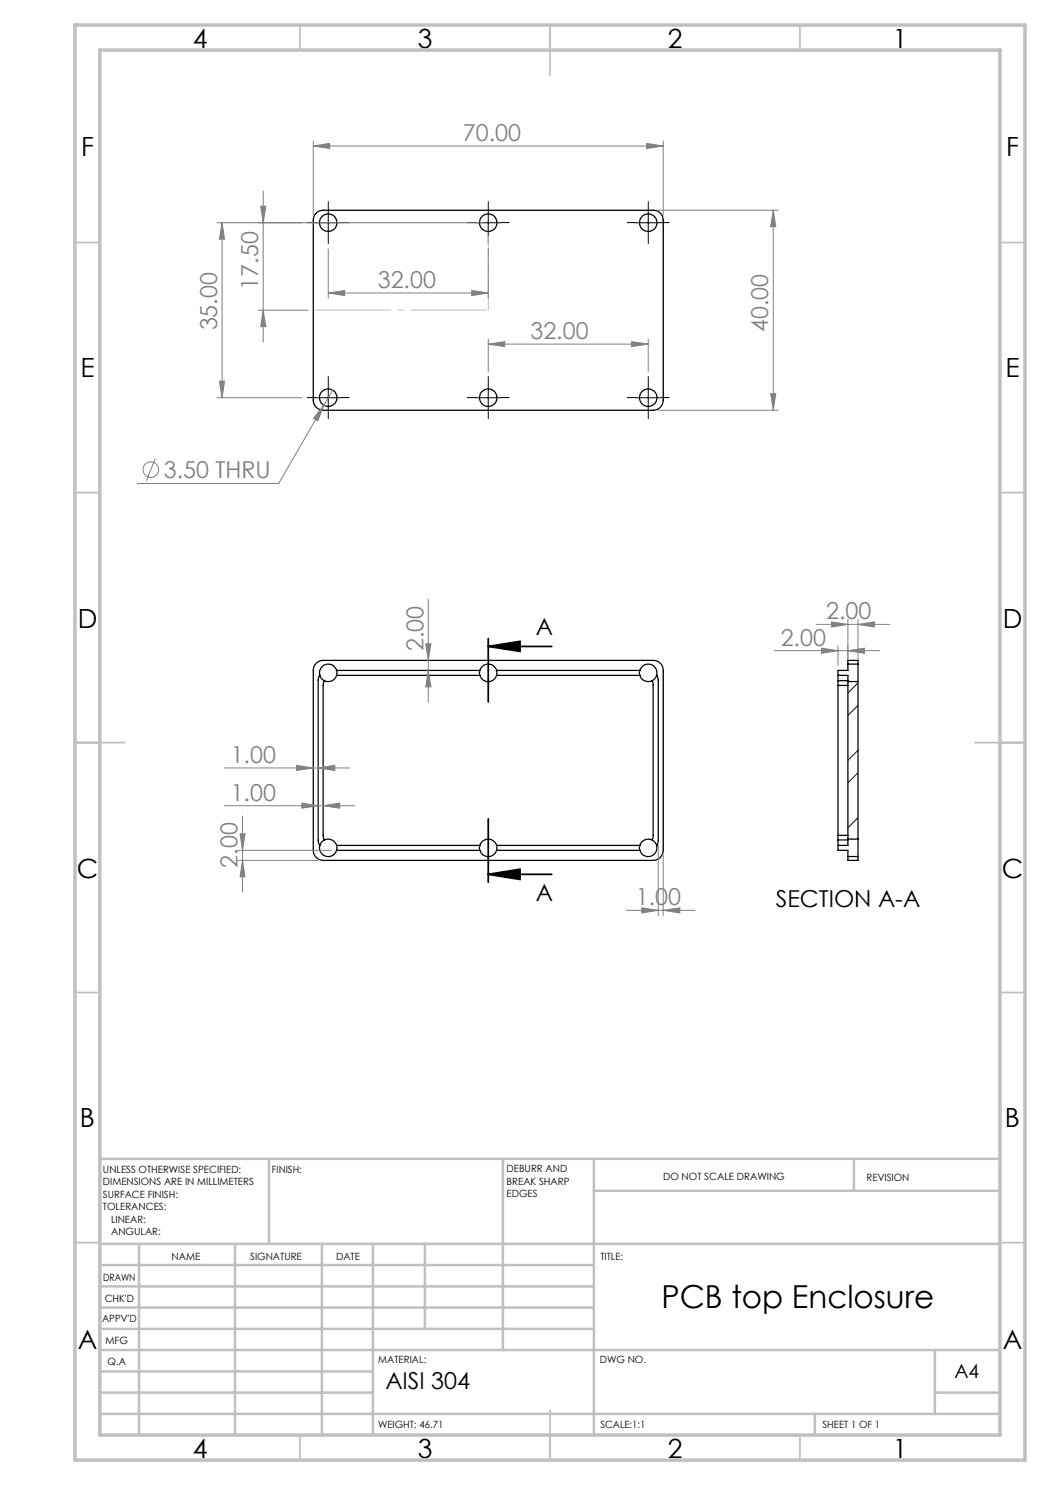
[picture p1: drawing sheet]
<svg xmlns="http://www.w3.org/2000/svg" width="210mm" height="297mm" viewBox="0 0 210 297" stroke-linecap="round" stroke-linejoin="round" font-family="sans-serif">
<g fill="none" stroke="#000" stroke-width=".25">
<path d="M63.1 42.8l.5-.5 1-.3h66a1.97 1.97 0 0 1 2 2v36a2.02 2.02 0 0 1-2 2.1h-66a2.04 2.04 0 0 1-1.9-2.1v-36l.1-.6zM63.1 132.8l.5-.5 1-.2h66a1.97 1.97 0 0 1 2 2v36a2.02 2.02 0 0 1-2 2h-66a2.04 2.04 0 0 1-1.9-2v-36l.1-.7zM64 135l-.4 .9v32.3l.4 .9M64 135a1.59 1.59 0 0 0 .9 1.1M64.9 136.1l-.3 1v30l.3 .9M67.3 134.1v1M67.3 134.1a1.74 1.74 0 0 0-2.1-1.2 1.74 1.74 0 0 0-1.2 2.1M67.3 135.1a1.72 1.72 0 0 1-2.4 1M67.3 135.1h28.7M67.3 134.1h28.7M96 134.1v1M96 134.1a1.74 1.74 0 0 1 1.6-1.3 1.74 1.74 0 0 1 1.7 1.3"/>
<path d="M96 135.1a1.75 1.75 0 0 0 1.6 1.2 1.75 1.75 0 0 0 1.7-1.2M99.3 134.1v1M99.3 135.1h28.7M99.3 134.1h28.7M128 134.1v1M128 134.1a1.75 1.75 0 0 1 2.1-1.2 1.75 1.75 0 0 1 1.2 2.1M128 135.1a1.78 1.78 0 0 0 2.4 1M130.4 136.1l.2 .7v30.5l-.2 .7M131.3 135l-.2 .5-.7 .6M131.3 135l.4 .9v32.3l-.4 .9M167.6 135.1h2v1.2M167.6 135.1v1"/>
<path d="M167.6 136.1v1M167.6 136.1h2M167.6 137.1h2M167.6 137.1v30M169.6 132.8v1.3h-2v1M169.6 132.8v-.7h2v.7M169.6 132.8h2M169.6 136.3h2M169.6 136.3v31.5M171.6 132.8v3.5M171.6 136.3v31.5M64 169.1a1.74 1.74 0 0 0 1.2 2.1 1.74 1.74 0 0 0 2.1-1.1"/>
<path d="M64.9 168a1.79 1.79 0 0 0-.9 1.1M64.9 168a1.77 1.77 0 0 1 2.4 1.1M67.3 169.1v1M67.3 169.1h28.7M67.3 170.1h28.7M96 169.1v1M96 170.1a1.75 1.75 0 0 0 1.6 1.2 1.75 1.75 0 0 0 1.7-1.2M96 169.1a1.74 1.74 0 0 1 1.6-1.3 1.74 1.74 0 0 1 1.7 1.3M99.3 169.1v1M99.3 169.1h28.7M99.3 170.1h28.7M128 169.1v1"/>
<path d="M130.4 168l.7 .6 .2 .5M130.4 168a1.81 1.81 0 0 0-2.4 1.1M131.3 169.1a1.76 1.76 0 0 1-1.2 2.2 1.76 1.76 0 0 1-2.1-1.2M167.6 169.1v1h2v1.2M167.6 168v1.1M167.6 167.1v.9M167.6 168h2M167.6 167.1h2M169.6 167.8v1.3h-2M169.6 171.3v.8h2v-.8M169.6 167.8h2M169.6 171.3h2"/>
<path d="M171.6 167.8v3.5"/>
<circle cx="65.6" cy="44.5" r="1.75"/>
<circle cx="97.6" cy="44.5" r="1.75"/>
<circle cx="129.7" cy="44.5" r="1.75"/>
<circle cx="65.6" cy="79.5" r="1.75"/>
<circle cx="97.6" cy="79.5" r="1.75"/>
<circle cx="129.7" cy="79.5" r="1.75"/>
</g>
<g fill="none" stroke="#000" stroke-width=".2">
<path d="M63.1 44.6h5.1M65.7 42v5M95.1 44.6h5.1M97.6 42v5M127.1 44.6h5.1M129.6 42v5M63.1 79.5h5.1M65.7 77v5.1M95.1 79.5h5.1M97.6 77v5.1M127.1 79.5h5.1M129.6 77v5.1"/>
<path d="M171.6 136.6l-2 2M171.6 150.1l-2 2M171.6 141.1l-2 2M171.6 154.5l-2 2.1M171.6 163.5l-2 2.1"/>
</g>
<g fill="none" stroke="#808080" stroke-width=".2">
<path d="M52.6 38.2v30.2M62.7 29.2l3.2-.5v1zM62.7 28.2v14.8M62.7 29.2h69.9M129.3 28.7l3.3 .5-3.3 .5zM132.6 28.2v14.8M43.4 44.6h53.3M44.4 44.6l.5 3.2h-1zM44.4 44.6v34.9M52.1 41.2h1.1l-.6 3.4zM65.7 58.6l3.2-.5v1zM65.7 49.8v9.8"/>
<path d="M65.7 58.6h31.9M94.3 58.1l3.3 .5-3.3 .5zM97.6 49.8v9.8M131.7 42h23.9M154.7 42l.5 3.3h-1.1zM154.7 42v40.1M43.4 79.5h17M43.9 76.2h1l-.5 3.3zM51.6 62.1h10M52.6 62.1l.6 3.2h-1.1zM66.5 78l-10.8 18.7h-28.3M97.6 68.8l3.3-.5v1z"/>
<path d="M97.6 67.8v6.5M97.6 68.8h32M126.3 68.3l3.3 .5-3.3 .5zM129.6 67.8v6.5M154.1 78.7h1.1l-.5 3.4zM31 91.7l-1.7 4.5M64.8 81.1l-1.2 3.1-.9-.5zM131.7 82.1h23.9M85.7 119.9v20.5M85.2 128.8h1l-.5 3.3zM85.7 134.1l.5 3.3h-1zM154.8 130.1h21.1"/>
<path d="M163.2 124.9h14.7M164.3 129.6l3.3 .5-3.3 .6zM166.3 124.4l3.3 .5-3.3 .5zM167.6 129.1v4M169.6 123.9v7.9M169.6 130.1l3.3-.5v1.1zM171.6 124.9l3.3-.5v1zM171.6 123.9v7.9M44.8 153.6h25.2M59.3 153.1l3.4 .5-3.4 .5zM63.6 153.6l3.4-.5v1zM44.8 161.1h26.2"/>
<path d="M47.5 170.1h18.8M47.5 172.1h16.1M48 166.8h1l-.5 3.3zM48.5 172.1l.5 3.3h-1zM48.5 163.2v15.2M60.4 160.6l3.2 .5-3.2 .5zM64.6 161.1l3.3-.5v1zM131.7 169.1v14M132.6 171.1v12M125.3 182.1h13.7M128.3 181.6l3.4 .5-3.4 .5zM132.6 182.1l3.4-.5v1z"/>
<circle cx="30.2" cy="93.9" r="1.55"/>
</g>
<path d="M97.6 129.3h12.7M97.6 127.7v12.7M97.6 129.3l6.4-1v2zM97.6 163.8v12.7M97.6 174.9h12.7M97.6 174.9l6.4-1.1v2.1z" fill="none" stroke="#000" stroke-width=".35"/>
<g fill="none" stroke="#000" stroke-width=".2" stroke-dasharray="15.2 1.3 1.3 1.3" stroke-linecap="butt">
<path d="M63.2 44.5h-1.8M65.7 42v-1.7M65.7 47v1.8M68.2 44.5h1.7M95.2 44.5h-1.8M97.7 42v-1.7M97.7 47v1.8M100.2 44.5h1.7M127.2 44.5h-1.8M129.7 42v-1.7M129.7 47v1.8M132.2 44.5h1.7"/>
<path d="M63.2 79.5h-1.8M65.7 77v-1.7M68.2 79.5h1.7M95.2 79.5h-1.8M97.7 77v-1.7M100.2 79.5h1.7M127.2 79.5h-1.8M129.7 77v-1.7M132.2 79.5h1.7M65.7 82v1.8M97.7 82v1.8M129.7 82v1.8"/>
</g>
<path d="M62.7 62h35" fill="none" stroke="#c0c0c0" stroke-width=".2" stroke-dasharray="15.2 1.3 1.3 1.3" stroke-dashoffset="-.4" stroke-linecap="butt"/>
<path d="M97.7 62v-17.5" fill="none" stroke="#c0c0c0" stroke-width=".2" stroke-dasharray="15.2 1.3 1.3 1.3" stroke-dashoffset="8.4" stroke-linecap="butt"/>
<g fill="none" stroke="#c0c0c0" stroke-width=".35">
<path d="M60 5v5M110 5v10M160 5v5M15 48.5h5M200 48.5h5M15 98.5h5M200 98.5h5M15 148.5h10M195 148.5h10M15 198.5h5M200 198.5h5M15 248.5h5"/>
<path d="M200 248.5h5M60 287v5M110 282v10M160 287v5"/>
</g>
<g fill="none" stroke="#c0c0c0" stroke-width=".5">
<path d="M53.8 231.8v17M100.6 231.8v38.2M118.8 231.8v55.2M118.8 238.2h81.2M170.8 231.8v6.4M200 231.8h-180v55.2M20 248.8h180M20 257.3h98.8M20 253h98.8M27.8 248.8v38.2M47 248.8v38.2M64.4 248.8v38.2"/>
<path d="M74.6 248.8v38.2M85 248.8v17M20 265.8h98.8M20 261.5h98.8M20 278.5h54.6M20 274.3h54.6M20 270h180M187 278.5h13M187 270v12.8M20 282.8h180M163 282.8v4.2"/>
</g>
<path d="M15 5h190v287h-190zM20 10h180v277h-180z" fill="none" stroke="#c0c0c0" stroke-width=".7"/>
<path d="M97.6 129.3l6.4-1v2zM97.6 174.9l6.4-1.1v2.1z" fill="#000"/>
<g fill="#808080">
<path d="M171.6 124.9l3.3-.5v1zM166.3 124.4l3.3 .5-3.3 .5z"/>
<path d="M63.6 153.6l3.4-.5v1zM59.3 153.1l3.4 .5-3.4 .5zM64.6 161.1l3.3-.5v1zM60.4 160.6l3.2 .5-3.2 .5z"/>
<path d="M62.7 29.2l3.2-.5v1zM129.3 28.7l3.3 .5-3.3 .5zM64.8 81.1l-2.1 2.6 .9 .5zM65.7 58.6l3.2-.5v1zM94.3 58.1l3.3 .5-3.3 .5zM97.6 68.8l3.3-.5v1zM126.3 68.3l3.3 .5-3.3 .5zM128.3 181.6l3.4 .5-3.4 .5zM132.6 182.1l3.4-.5v1z"/>
<path d="M85.7 134.1l.5 3.3h-1zM85.2 128.8h1l-.5 3.3z"/>
<path d="M154.7 42l.5 3.3h-1.1zM154.1 78.7h1.1l-.5 3.4zM44.4 44.6l.5 3.2h-1zM43.9 76.2h1l-.5 3.3zM48 166.8h1l-.5 3.3zM48.5 172.1l.5 3.3h-1z"/>
<path d="M164.3 129.6l3.3 .5-3.3 .6zM169.6 130.1l3.3-.5v1.1z"/>
<path d="M52.1 41.2h1.1l-.6 3.4zM52.6 62.1l.6 3.2h-1.1z"/>
</g>
<text font-size="6.3" x="132.3" y="261.7">PCB top Enclosure</text>
<g font-size="5.3">
<text x="38.5" y="9.5">4</text>
<text x="83.5" y="9.5">3</text>
<text x="133.6" y="9.5">2</text>
<text x="178.6" y="9.5">1</text>
<text x="16.2" y="31.3">F</text>
<text x="201.2" y="31.3">F</text>
<text x="16.1" y="75.5">E</text>
<text x="201.1" y="75.5">E</text>
<text x="15.5" y="125.5">D</text>
<text x="200.5" y="125.5">D</text>
<text x="15.4" y="175.5">C</text>
<text x="200.4" y="175.5">C</text>
<text x="16" y="225.5">B</text>
<text x="201" y="225.5">B</text>
<text x="15.5" y="269.8">A</text>
<text x="200.5" y="269.8">A</text>
<text x="38.5" y="291.5">4</text>
<text x="83.5" y="291.5">3</text>
<text x="133.6" y="291.5">2</text>
<text x="178.6" y="291.5">1</text>
</g>
<g font-size="4.7" fill="#808080">
<text x="92.6" y="28.2">70.00</text>
<text x="51.6" y="57.9" transform="rotate(-90 51.6 57.9)">17.50</text>
<text x="75.6" y="57.6">32.00</text>
<text x="43.4" y="66.1" transform="rotate(-90 43.4 66.1)">35.00</text>
<text x="106.1" y="67.8">32.00</text>
<text x="153.6" y="66.4" transform="rotate(-90 153.6 66.4)">40.00</text>
<text x="32.8" y="95.6">3.50 THRU</text>
<text x="165.3" y="123.9">2.00</text>
<text x="84.7" y="130.2" transform="rotate(-90 84.7 130.2)">2.00</text>
<text x="156.1" y="129.1">2.00</text>
<text x="46.1" y="152.6">1.00</text>
<text x="46.1" y="160.1">1.00</text>
<text x="47.5" y="173.5" transform="rotate(-90 47.5 173.5)">2.00</text>
<text x="127.2" y="181">1.00</text>
</g>
<g font-size="4.7">
<text x="107.2" y="127.1">A</text>
<text x="107.2" y="180.2">A</text>
<text x="155.1" y="181.3">SECTION A-A</text>
<text x="77.1" y="277.9">AISI 304</text>
</g>
<text font-size="3.9" x="190.9" y="275.5">A4</text>
<g font-size="2">
<text x="20.6" y="234.6">UNLESS OTHERWISE SPECIFIED:</text>
<text x="20.6" y="237.1">DIMENSIONS ARE IN MILLIMETERS</text>
<text x="20.6" y="239.6">SURFACE FINISH:</text>
<text x="54.4" y="234.6">FINISH:</text>
<text x="101.3" y="234.5">DEBURR AND</text>
<text x="101.3" y="237">BREAK SHARP</text>
<text x="101.3" y="239.5">EDGES</text>
<text x="132.6" y="236">DO NOT SCALE DRAWING</text>
<text x="173.3" y="236.2">REVISION</text>
<text x="20.6" y="242.1">TOLERANCES:</text>
<text x="22.2" y="244.6">LINEAR:</text>
<text x="22.2" y="247.1">ANGULAR:</text>
<text x="34.3" y="252">NAME</text>
<text x="50" y="251.9">SIGNATURE</text>
<text x="67.2" y="251.9">DATE</text>
<text x="120.1" y="251.9">TITLE:</text>
<text x="20.6" y="256.1">DRAWN</text>
<text x="20.9" y="260.3">CHK'D</text>
<text x="20.4" y="264.4">APPV'D</text>
<text x="21.1" y="268.8">MFG</text>
<text x="21.5" y="273">Q.A</text>
<text x="75.6" y="272.5">MATERIAL:</text>
<text x="120" y="272.5">DWG NO.</text>
<text x="75.6" y="285.5">WEIGHT: 46.71</text>
<text x="120.1" y="285.6">SCALE:1:1</text>
<text x="164.5" y="285.6">SHEET 1 OF 1</text>
</g>
</svg>
